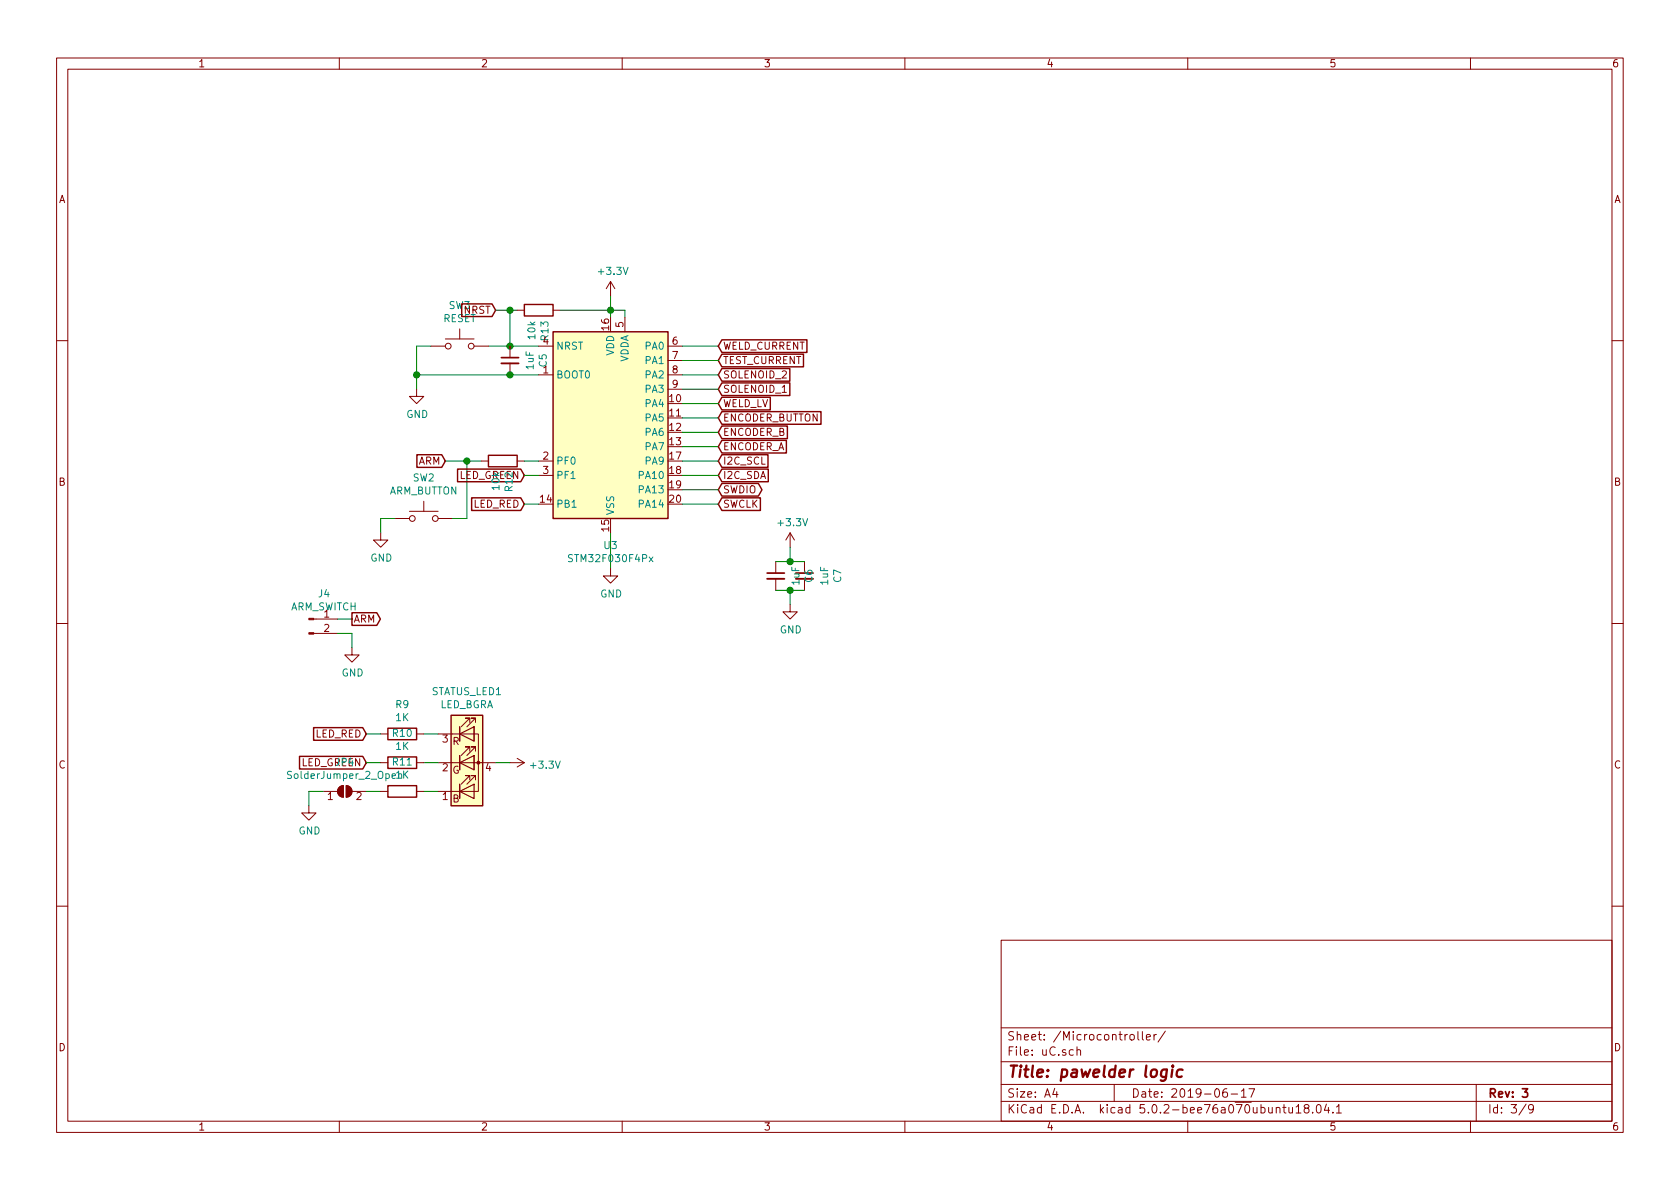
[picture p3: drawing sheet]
EESchema Schematic File Version 4
EELAYER 30 0
EELAYER END
$Descr A4 11693 8268
encoding utf-8
Sheet 3 9
Title "pawelder logic"
Date "2019-06-17"
Rev "3"
Comp ""
Comment1 ""
Comment2 ""
Comment3 ""
Comment4 ""
$EndDescr
Wire Wire Line
	4250 3700 4250 3950
Wire Wire Line
	2900 2400 2900 2600
Wire Wire Line
	2900 2600 2900 2700
Connection ~ 2900 2600
Wire Wire Line
	3750 2600 3550 2600
Wire Wire Line
	3000 2400 2900 2400
Wire Wire Line
	3550 2400 3750 2400
Wire Wire Line
	3550 2400 3400 2400
Connection ~ 3550 2400
Wire Wire Line
	3550 2150 3550 2400
Wire Wire Line
	3600 2150 3550 2150
Wire Wire Line
	3900 2150 4250 2150
Wire Wire Line
	4250 2150 4250 2200
Connection ~ 4250 2150
Wire Wire Line
	4350 2150 4250 2150
Wire Wire Line
	4350 2200 4350 2150
Wire Wire Line
	4250 2050 4250 2150
$Comp
L Device:R R?
U 1 1
P 3750 2150
AR Path="/5D186F7C" Ref="R?"  Part="1" 
AR Path="/5D186B3B/5D186F7C" Ref="R13"  Part="1" 
F 0 "R13" H 3820 2196 50  0000 L CNN
F 1 "10k" H 3820 2105 50  0000 L CNN
F 2 "Resistor_SMD:R_0603_1608Metric" V 3680 2150 50  0001 C CNN
F 3 "~" H 3750 2150 50  0001 C CNN
	1    3750 2150
	0    1    1    0   
$EndComp
$Comp
L Switch:SW_Push SW?
U 1 1
P 2950 3600
AR Path="/5D186F83" Ref="SW?"  Part="1" 
AR Path="/5D186B3B/5D186F83" Ref="SW2"  Part="1" 
F 0 "SW2" H 2950 3885 50  0000 C CNN
F 1 "ARM_BUTTON" H 2950 3794 50  0000 C CNN
F 2 "Custom:KMR7_SWITCH" H 2950 3800 50  0001 C CNN
F 3 "" H 2950 3800 50  0001 C CNN
	1    2950 3600
	1    0    0    -1  
$EndComp
$Comp
L power:+3.3V #PWR?
U 1 1
P 4250 2050
AR Path="/5D186F8A" Ref="#PWR?"  Part="1" 
AR Path="/5D186B3B/5D186F8A" Ref="#PWR0124"  Part="1" 
F 0 "#PWR0124" H 4250 1900 50  0001 C CNN
F 1 "+3.3V" H 4265 2223 50  0000 C CNN
F 2 "" H 4250 2050 50  0001 C CNN
F 3 "" H 4250 2050 50  0001 C CNN
	1    4250 2050
	1    0    0    -1  
$EndComp
$Comp
L MCU_ST_STM32F0:STM32F030F4Px U?
U 1 1
P 4250 2900
AR Path="/5D186F90" Ref="U?"  Part="1" 
AR Path="/5D186B3B/5D186F90" Ref="U3"  Part="1" 
F 0 "U3" H 4250 2014 50  0000 C CNN
F 1 "STM32F030F4Px" H 4250 1923 50  0000 C CNN
F 2 "Package_SO:TSSOP-20_4.4x6.5mm_P0.65mm" H 3850 2200 50  0001 R CNN
F 3 "http://www.st.com/st-web-ui/static/active/en/resource/technical/document/datasheet/DM00088500.pdf" H 4250 2900 50  0001 C CNN
	1    4250 2900
	1    0    0    -1  
$EndComp
Text GLabel 5000 2500 2    50   Input ~ 0
TEST_CURRENT
Wire Wire Line
	5000 2400 4750 2400
Text GLabel 5000 2400 2    50   Input ~ 0
WELD_CURRENT
Wire Wire Line
	5000 2500 4750 2500
Text GLabel 5000 2700 2    50   Input ~ 0
SOLENOID_1
Text GLabel 5000 2600 2    50   Input ~ 0
SOLENOID_2
Text GLabel 5000 2800 2    50   Input ~ 0
WELD_LV
Wire Wire Line
	4750 2600 5000 2600
Wire Wire Line
	5000 2700 4750 2700
Wire Wire Line
	4750 2800 5000 2800
Text GLabel 5000 2900 2    50   Input ~ 0
ENCODER_BUTTON
Text GLabel 5000 3100 2    50   Input ~ 0
ENCODER_A
Text GLabel 5000 3000 2    50   Input ~ 0
ENCODER_B
Text GLabel 5000 3200 2    50   Input ~ 0
I2C_SCL
Text GLabel 5000 3300 2    50   Input ~ 0
I2C_SDA
Text GLabel 5000 3400 2    50   BiDi ~ 0
SWDIO
Text GLabel 5000 3500 2    50   Input ~ 0
SWCLK
Wire Wire Line
	5000 2900 4750 2900
Wire Wire Line
	4750 3000 5000 3000
Wire Wire Line
	5000 3100 4750 3100
Wire Wire Line
	4750 3200 5000 3200
Wire Wire Line
	4750 3300 5000 3300
Wire Wire Line
	5000 3400 4750 3400
Wire Wire Line
	4750 3500 5000 3500
Text GLabel 3100 3200 0    50   Input ~ 0
ARM
Wire Wire Line
	3100 3200 3250 3200
Wire Wire Line
	3150 3600 3250 3600
Wire Wire Line
	3250 3600 3250 3200
$Comp
L Switch:SW_Push SW?
U 1 1
P 3200 2400
AR Path="/5D186FB3" Ref="SW?"  Part="1" 
AR Path="/5D186B3B/5D186FB3" Ref="SW3"  Part="1" 
F 0 "SW3" H 3200 2685 50  0000 C CNN
F 1 "RESET" H 3200 2594 50  0000 C CNN
F 2 "Custom:KMR7_SWITCH" H 3200 2600 50  0001 C CNN
F 3 "" H 3200 2600 50  0001 C CNN
	1    3200 2400
	1    0    0    -1  
$EndComp
Wire Wire Line
	2750 3600 2650 3600
Wire Wire Line
	2650 3600 2650 3700
$Comp
L Device:C_Small C?
U 1 1
P 5600 4000
AR Path="/5D186FBC" Ref="C?"  Part="1" 
AR Path="/5D186B3B/5D186FBC" Ref="C7"  Part="1" 
F 0 "C7" V 5829 4000 50  0000 C CNN
F 1 "1uF" V 5738 4000 50  0000 C CNN
F 2 "Capacitor_SMD:C_0603_1608Metric" H 5600 4000 50  0001 C CNN
F 3 "~" H 5600 4000 50  0001 C CNN
	1    5600 4000
	1    0    0    -1  
$EndComp
$Comp
L Device:C_Small C?
U 1 1
P 5400 4000
AR Path="/5D186FC3" Ref="C?"  Part="1" 
AR Path="/5D186B3B/5D186FC3" Ref="C6"  Part="1" 
F 0 "C6" V 5629 4000 50  0000 C CNN
F 1 "1uF" V 5538 4000 50  0000 C CNN
F 2 "Capacitor_SMD:C_0603_1608Metric" H 5400 4000 50  0001 C CNN
F 3 "~" H 5400 4000 50  0001 C CNN
	1    5400 4000
	1    0    0    -1  
$EndComp
Wire Wire Line
	5400 4100 5500 4100
Wire Wire Line
	5500 4200 5500 4100
Connection ~ 5500 4100
Wire Wire Line
	5500 4100 5600 4100
$Comp
L power:+3.3V #PWR?
U 1 1
P 5500 3800
AR Path="/5D186FCE" Ref="#PWR?"  Part="1" 
AR Path="/5D186B3B/5D186FCE" Ref="#PWR0125"  Part="1" 
F 0 "#PWR0125" H 5500 3650 50  0001 C CNN
F 1 "+3.3V" H 5515 3973 50  0000 C CNN
F 2 "" H 5500 3800 50  0001 C CNN
F 3 "" H 5500 3800 50  0001 C CNN
	1    5500 3800
	1    0    0    -1  
$EndComp
Wire Wire Line
	5500 3800 5500 3900
Wire Wire Line
	5500 3900 5400 3900
Wire Wire Line
	5600 3900 5500 3900
Connection ~ 5500 3900
Text GLabel 3650 3500 0    50   Input ~ 0
LED_RED
Text GLabel 3650 3300 0    50   Input ~ 0
LED_GREEN
Wire Wire Line
	3650 3300 3750 3300
Wire Wire Line
	3650 3500 3750 3500
$Comp
L Device:C_Small C?
U 1 1
P 3550 2500
AR Path="/5D186FEE" Ref="C?"  Part="1" 
AR Path="/5D186B3B/5D186FEE" Ref="C5"  Part="1" 
F 0 "C5" V 3779 2500 50  0000 C CNN
F 1 "1uF" V 3688 2500 50  0000 C CNN
F 2 "Capacitor_SMD:C_0603_1608Metric" H 3550 2500 50  0001 C CNN
F 3 "~" H 3550 2500 50  0001 C CNN
	1    3550 2500
	1    0    0    -1  
$EndComp
Connection ~ 3550 2600
Wire Wire Line
	3550 2600 2900 2600
Text GLabel 3450 2150 0    50   Input ~ 0
NRST
Wire Wire Line
	3450 2150 3550 2150
Connection ~ 3550 2150
$Comp
L Device:R R?
U 1 1
P 3500 3200
AR Path="/5D186FFA" Ref="R?"  Part="1" 
AR Path="/5D186B3B/5D186FFA" Ref="R12"  Part="1" 
F 0 "R12" H 3570 3246 50  0000 L CNN
F 1 "10k" H 3570 3155 50  0000 L CNN
F 2 "Resistor_SMD:R_0603_1608Metric" V 3430 3200 50  0001 C CNN
F 3 "~" H 3500 3200 50  0001 C CNN
	1    3500 3200
	0    1    1    0   
$EndComp
Wire Wire Line
	3350 3200 3250 3200
Connection ~ 3250 3200
Wire Wire Line
	3650 3200 3750 3200
$Comp
L Connector:Conn_01x02_Male J?
U 1 1
P 2150 4300
AR Path="/5D18700A" Ref="J?"  Part="1" 
AR Path="/5D186B3B/5D18700A" Ref="J4"  Part="1" 
F 0 "J4" H 2256 4478 50  0000 C CNN
F 1 "ARM_SWITCH" H 2256 4387 50  0000 C CNN
F 2 "Connector_PinHeader_2.54mm:PinHeader_1x02_P2.54mm_Vertical" H 2150 4300 50  0001 C CNN
F 3 "~" H 2150 4300 50  0001 C CNN
	1    2150 4300
	1    0    0    -1  
$EndComp
Text GLabel 2450 4300 2    50   Output ~ 0
ARM
Wire Wire Line
	2450 4300 2350 4300
Wire Wire Line
	2350 4400 2450 4400
Wire Wire Line
	2450 4400 2450 4500
$Comp
L Device:LED_BGRA STATUS_LED?
U 1 1
P 3250 5300
AR Path="/5D194AB1" Ref="STATUS_LED?"  Part="1" 
AR Path="/5D186B3B/5D194AB1" Ref="STATUS_LED1"  Part="1" 
F 0 "STATUS_LED1" H 3250 5797 50  0000 C CNN
F 1 "LED_BGRA" H 3250 5706 50  0000 C CNN
F 2 "Custom:LED_BGRA" H 3250 5250 50  0001 C CNN
F 3 "~" H 3250 5250 50  0001 C CNN
	1    3250 5300
	1    0    0    -1  
$EndComp
$Comp
L power:+3.3V #PWR?
U 1 1
P 3550 5300
AR Path="/5D194AB8" Ref="#PWR?"  Part="1" 
AR Path="/5D186B3B/5D194AB8" Ref="#PWR0131"  Part="1" 
F 0 "#PWR0131" H 3550 5150 50  0001 C CNN
F 1 "+3.3V" V 3565 5428 50  0000 L CNN
F 2 "" H 3550 5300 50  0001 C CNN
F 3 "" H 3550 5300 50  0001 C CNN
	1    3550 5300
	0    1    1    0   
$EndComp
Wire Wire Line
	3450 5300 3550 5300
$Comp
L Device:R R?
U 1 1
P 2800 5100
AR Path="/5D194AC6" Ref="R?"  Part="1" 
AR Path="/5D186B3B/5D194AC6" Ref="R9"  Part="1" 
F 0 "R9" V 2593 5100 50  0000 C CNN
F 1 "1K" V 2684 5100 50  0000 C CNN
F 2 "Resistor_SMD:R_0603_1608Metric" V 2730 5100 50  0001 C CNN
F 3 "~" H 2800 5100 50  0001 C CNN
	1    2800 5100
	0    1    1    0   
$EndComp
Wire Wire Line
	3050 5100 2950 5100
Wire Wire Line
	2950 5300 3050 5300
Text GLabel 2550 5100 0    50   Input ~ 0
LED_RED
Text GLabel 2550 5300 0    50   Input ~ 0
LED_GREEN
Wire Wire Line
	2550 5100 2650 5100
Wire Wire Line
	2550 5300 2650 5300
Wire Wire Line
	2950 5500 3050 5500
$Comp
L Jumper:SolderJumper_2_Open JP?
U 1 1
P 2400 5500
AR Path="/5D194ADB" Ref="JP?"  Part="1" 
AR Path="/5D186B3B/5D194ADB" Ref="JP4"  Part="1" 
F 0 "JP4" H 2400 5705 50  0000 C CNN
F 1 "SolderJumper_2_Open" H 2400 5614 50  0000 C CNN
F 2 "Jumper:SolderJumper-2_P1.3mm_Open_TrianglePad1.0x1.5mm" H 2400 5500 50  0001 C CNN
F 3 "~" H 2400 5500 50  0001 C CNN
	1    2400 5500
	1    0    0    -1  
$EndComp
Wire Wire Line
	2150 5600 2150 5500
Wire Wire Line
	2150 5500 2250 5500
Wire Wire Line
	2550 5500 2650 5500
$Comp
L Device:R R?
U 1 1
P 2800 5300
AR Path="/5D1D5A94" Ref="R?"  Part="1" 
AR Path="/5D186B3B/5D1D5A94" Ref="R10"  Part="1" 
F 0 "R10" V 2593 5300 50  0000 C CNN
F 1 "1K" V 2684 5300 50  0000 C CNN
F 2 "Resistor_SMD:R_0603_1608Metric" V 2730 5300 50  0001 C CNN
F 3 "~" H 2800 5300 50  0001 C CNN
	1    2800 5300
	0    1    1    0   
$EndComp
$Comp
L Device:R R?
U 1 1
P 2800 5500
AR Path="/5D1D5AD2" Ref="R?"  Part="1" 
AR Path="/5D186B3B/5D1D5AD2" Ref="R11"  Part="1" 
F 0 "R11" V 2593 5500 50  0000 C CNN
F 1 "1K" V 2684 5500 50  0000 C CNN
F 2 "Resistor_SMD:R_0603_1608Metric" V 2730 5500 50  0001 C CNN
F 3 "~" H 2800 5500 50  0001 C CNN
	1    2800 5500
	0    1    1    0   
$EndComp
$Comp
L power:GND #PWR0108
U 1 1
P 5500 4200
F 0 "#PWR0108" H 5500 3950 50  0001 C CNN
F 1 "GND" H 5505 4027 50  0000 C CNN
F 2 "" H 5500 4200 50  0001 C CNN
F 3 "" H 5500 4200 50  0001 C CNN
	1    5500 4200
	1    0    0    -1  
$EndComp
$Comp
L power:GND #PWR0109
U 1 1
P 4250 3950
F 0 "#PWR0109" H 4250 3700 50  0001 C CNN
F 1 "GND" H 4255 3777 50  0000 C CNN
F 2 "" H 4250 3950 50  0001 C CNN
F 3 "" H 4250 3950 50  0001 C CNN
	1    4250 3950
	1    0    0    -1  
$EndComp
$Comp
L power:GND #PWR0110
U 1 1
P 2650 3700
F 0 "#PWR0110" H 2650 3450 50  0001 C CNN
F 1 "GND" H 2655 3527 50  0000 C CNN
F 2 "" H 2650 3700 50  0001 C CNN
F 3 "" H 2650 3700 50  0001 C CNN
	1    2650 3700
	1    0    0    -1  
$EndComp
$Comp
L power:GND #PWR0113
U 1 1
P 2900 2700
F 0 "#PWR0113" H 2900 2450 50  0001 C CNN
F 1 "GND" H 2905 2527 50  0000 C CNN
F 2 "" H 2900 2700 50  0001 C CNN
F 3 "" H 2900 2700 50  0001 C CNN
	1    2900 2700
	1    0    0    -1  
$EndComp
$Comp
L power:GND #PWR0114
U 1 1
P 2450 4500
F 0 "#PWR0114" H 2450 4250 50  0001 C CNN
F 1 "GND" H 2455 4327 50  0000 C CNN
F 2 "" H 2450 4500 50  0001 C CNN
F 3 "" H 2450 4500 50  0001 C CNN
	1    2450 4500
	1    0    0    -1  
$EndComp
$Comp
L power:GND #PWR0116
U 1 1
P 2150 5600
F 0 "#PWR0116" H 2150 5350 50  0001 C CNN
F 1 "GND" H 2155 5427 50  0000 C CNN
F 2 "" H 2150 5600 50  0001 C CNN
F 3 "" H 2150 5600 50  0001 C CNN
	1    2150 5600
	1    0    0    -1  
$EndComp
$EndSCHEMATC
